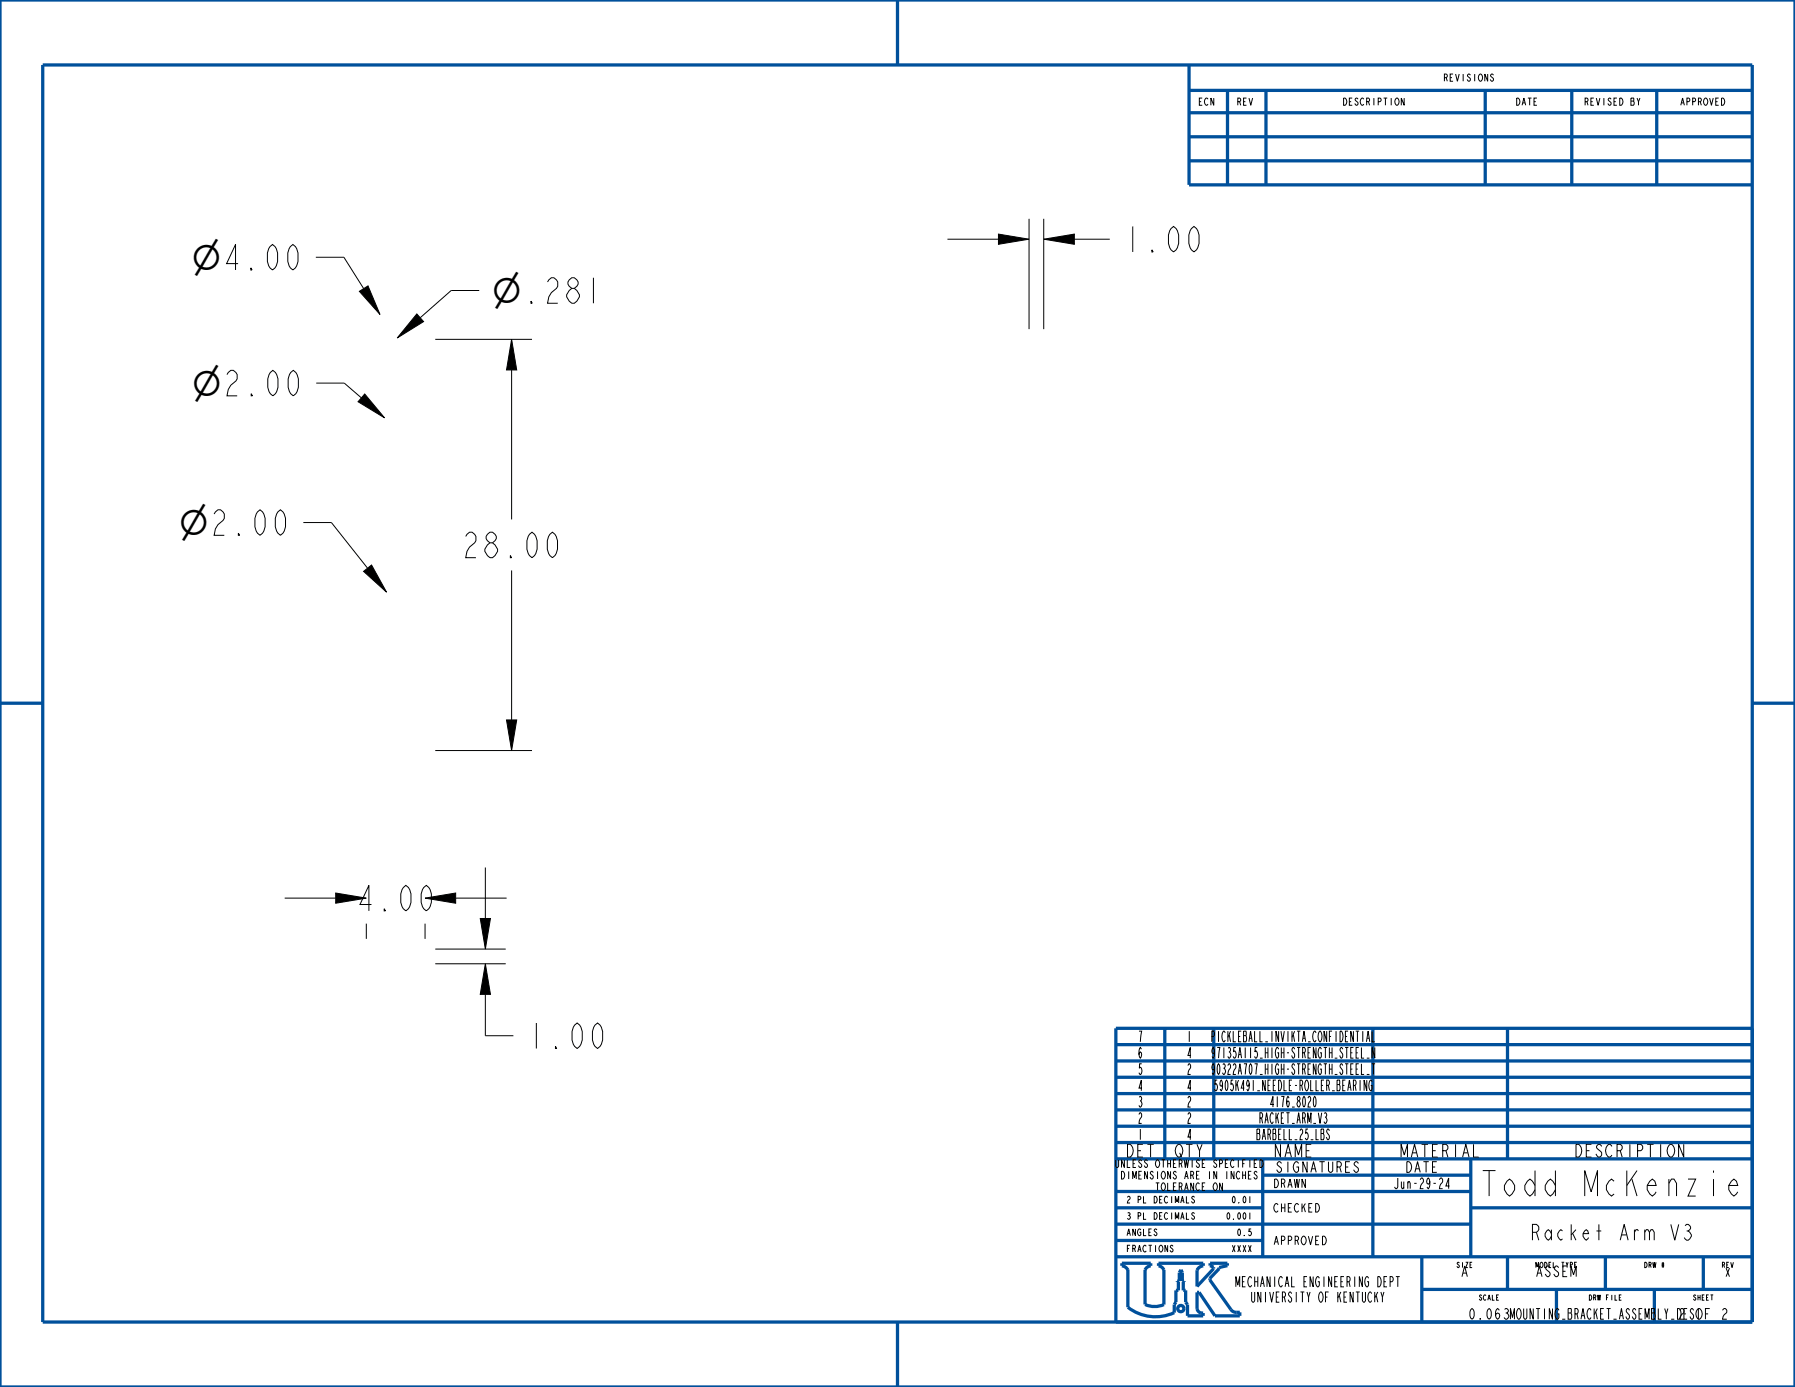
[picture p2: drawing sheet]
<svg xmlns="http://www.w3.org/2000/svg" width="279mm" height="216mm" viewBox="0 0 279 216" stroke-linecap="round" stroke-linejoin="round" font-family="sans-serif">
<path d="M155.4 36.4l4.8 .8-4.8 .8zM162.5 37.2l4.7-.8v1.6zM55.9 45.4l1.4-.9 1.9 4.5zM64.9 48.9l1 1.2-4.1 2.5zM79.6 52.8l.8 4.8h-1.6zM56.8 61.3l3.1 3.7-4.2-2.5zM56.6 88.9l1.2-.9 2.4 4.2zM78.8 112.1h1.6l-.8 4.7zM52.3 139l4.7 .8-4.7 .8zM66.2 139.8l4.7-.8v1.6zM74.8 143h1.5l-.8 4.7zM75.5 150l.8 4.8h-1.5z" fill="#000"/>
<g fill="none" stroke="#000" stroke-width=".16">
<path d="M147.5 37.2h7.9M155.4 36.4l4.8 .8-4.8 .8zM160.2 34.1v17.1M162.5 37.2l4.7-.8v1.6zM162.5 34.1v17.1M167.2 37.2h5.5M49.2 40h4.3l3.1 4.9M49.2 59.6h4.4l2.7 2.3M55.9 45.4l1.4-.9 1.9 4.5zM64.9 48.9l1 1.2-4.1 2.5zM67.7 52.8h15.1M74.6 45.2h-4.4l-4.8 4.3"/>
<path d="M79.6 52.8l.8 4.8h-1.6zM79.6 57.6v23.3M56.8 61.3l3.1 3.7-4.2-2.5zM47.2 81.3h4.4l5.6 7.1M56.6 88.9l1.2-.9 2.4 4.2zM79.6 88.8v23.3M67.7 116.8h15.1M78.8 112.1h1.6l-.8 4.7zM44.3 139.8h8M52.3 139l4.7 .8-4.7 .8zM66.2 139.8l4.7-.8v1.6zM70.9 139.8h8"/>
<path d="M75.5 135v8M57 143.8v2.3M66.2 143.8v2.3M67.7 150h11M67.7 147.7h11M74.8 143h1.5l-.8 4.7zM75.5 150l.8 4.8h-1.5zM75.5 154.8v6.4h4.4"/>
</g>
<g fill="none" stroke="#00509b" stroke-width=".51">
<path d="M0 0h279.4v215.9h-279.4zM6.7 10.1h266v195.7h-266zM139.7 0v10.1M185.1 10.1v18.7h87.6M185.1 17.5h87.6M185.1 14.1h87.6M191.1 14.1v14.7M197.1 14.1v14.7M231.2 14.1v14.7M244.7 14.1v14.7M257.9 14.1v14.7M185.1 25h87.6"/>
<path d="M185.1 21.3h87.6M0 109.5h6.7M272.7 109.5h6.7M173.7 177.8h99M173.7 175.3h99M173.7 172.8h99M173.7 170.2h99M173.7 167.7h99M173.7 165.1h99M173.7 162.6h99M181.3 160.1v20.3M188.9 160.1v20.3"/>
<path d="M213.7 160.1v35.5M234.6 160.1v20.3M272.7 160.1h-99v45.7M173.7 195.6h99M173.7 193.1h22.8M173.7 190.5h55.2M173.7 188h22.8M173.7 185.5h55.2M173.7 180.4h99M175.6 197.6v5.9a7 7 0 0 0 7.2 .8v-1.2l.2-.4v-1.8h.4v-1.4h-.1v-.1h.3v-1.3l.2-.4 .2 .4v1.3h.3v.1h-.1v1.4h.4v1.8l.2 .4v1.7h2.5v-.4a.84 .84 0 0 1-1-.7v-2.5h.3l2.5 3.6h3.9v-.5a1.33 1.33 0 0 1-1.4-.5l-3.3-4.6v-.2l1.5-1.5v-.2l1.2-.3v-.4h-2.6v.4l.5 .2v.3l-2.6 2.7v-2.5a1.16 1.16 0 0 1 1-.7v-.4h-7v.4a1.05 1.05 0 0 1 .9 .7v5.4a3.5 3.5 0 0 1-3 0v-5.4a1.06 1.06 0 0 1 .9-.7v-.4h-4.5v.4a1.16 1.16 0 0 1 1 .7M196.5 182.9h32.4M196.5 180.4v15.2"/>
<path d="M221.3 195.6v10.2M228.9 188h43.8M228.9 180.4v15.2M234.6 195.6v5.1M249.9 195.6v5.1M265.1 195.6v5.1M139.7 205.8v10.1M221.3 200.7h51.4M242.3 200.7v5.1M257.5 200.7v5.1"/>
<circle cx="183.8" cy="203.7" r=".49"/>
</g>
<g font-size="5.5">
<text x="29.8" y="42">⌀4.00</text>
<text x="29.8" y="42">⌀</text>
<text x="76.6" y="47.2">⌀.281</text>
<text x="76.6" y="47.2">⌀</text>
<text x="29.9" y="61.6">⌀2.00</text>
<text x="29.9" y="61.6">⌀</text>
<text x="27.9" y="83.3">⌀2.00</text>
<text x="27.9" y="83.3">⌀</text>
</g>
<g font-size="5.2">
<text x="174.7" y="39.2">1.00</text>
<text x="71.7" y="86.8">28.00</text>
<text x="55.2" y="141.8">4.00</text>
<text x="81.9" y="163.2">1.00</text>
<text x="230.7" y="186.2">Todd McKenzie</text>
</g>
<text font-size="3.2" x="238.4" y="193">Racket Arm V3</text>
<g font-size="2.6">
<text x="175.2" y="180.1">DET</text>
<text x="182.8" y="180.1">QTY</text>
<text x="198.2" y="180.1">NAME</text>
<text x="217.9" y="180.1">MATERIAL</text>
<text x="245.1" y="180.1">DESCRIPTION</text>
</g>
<g font-size="2.2">
<text x="177.1" y="167.2">5</text>
<text x="177.1" y="164.7">6</text>
<text x="177.1" y="162.2">7</text>
<text x="184.7" y="167.2">2</text>
<text x="184.7" y="164.7">4</text>
<text x="184.7" y="162.2">1</text>
<text x="188.7" y="167.2">90322A707_HIGH-STRENGTH_STEEL_T</text>
<text x="188.7" y="164.7">97135A115_HIGH-STRENGTH_STEEL_N</text>
<text x="188.7" y="162.2">PICKLEBALL_INVIKTA_CONFIDENTIAL</text>
<text x="177.1" y="172.3">3</text>
<text x="177.1" y="169.8">4</text>
<text x="184.7" y="172.3">2</text>
<text x="184.7" y="169.8">4</text>
<text x="189.1" y="169.8">5905K491_NEEDLE-ROLLER_BEARING</text>
<text x="197.7" y="172.3">4176_8020</text>
<text x="177.1" y="177.4">1</text>
<text x="177.1" y="174.9">2</text>
<text x="184.7" y="177.4">4</text>
<text x="184.7" y="174.9">2</text>
<text x="195.6" y="177.4">BARBELL_25_LBS</text>
<text x="196" y="174.9">RACKET_ARM_V3</text>
<text x="198.6" y="182.5">SIGNATURES</text>
<text x="216.9" y="185">Jun-29-24</text>
<text x="218.7" y="182.5">DATE</text>
<text x="227.3" y="198.7">A</text>
<text x="239" y="198.7">ASSEM</text>
<text x="228.5" y="205.3">0.063MOUNTING_BRACKET_ASSEMBLY_DES1OF 2</text>
<text x="261.2" y="205.3">2</text>
</g>
<g font-size="2.1">
<text x="192.5" y="200.3">MECHANICAL ENGINEERING DEPT</text>
<text x="194.8" y="202.7">UNIVERSITY OF KENTUCKY</text>
</g>
<g font-size="1.7">
<text x="198.1" y="184.9">DRAWN</text>
<text x="198.1" y="188.7">CHECKED</text>
<text x="198.1" y="193.8">APPROVED</text>
<text x="268.4" y="198.7">X</text>
</g>
<g font-size="1.6">
<text x="173.7" y="181.7">UNLESS OTHERWISE SPECIFIED</text>
<text x="174.6" y="183.5">DIMENSIONS ARE IN INCHES</text>
<text x="179.9" y="185.3">TOLERANCE ON</text>
</g>
<g font-size="1.5">
<text x="186.5" y="16.4">ECN</text>
<text x="192.5" y="16.4">REV</text>
<text x="209" y="16.4">DESCRIPTION</text>
<text x="224.7" y="12.6">REVISIONS</text>
<text x="235.9" y="16.4">DATE</text>
<text x="246.6" y="16.4">REVISED BY</text>
<text x="261.5" y="16.4">APPROVED</text>
</g>
<g font-size="1.4">
<text x="175.3" y="189.8">3 PL DECIMALS</text>
<text x="175.3" y="187.3">2 PL DECIMALS</text>
<text x="190.9" y="189.8">0.001</text>
<text x="191.7" y="187.3">0.01</text>
<text x="175.3" y="194.9">FRACTIONS</text>
<text x="175.3" y="192.3">ANGLES</text>
<text x="191.7" y="194.9">XXXX</text>
<text x="192.5" y="192.3">0.5</text>
</g>
<g font-size="1.1">
<text x="226.7" y="197.3">SIZE</text>
<text x="239" y="197.3">MODEL TYPE</text>
<text x="255.9" y="197.3">DRW #</text>
<text x="268" y="197.3">REV</text>
<text x="230.2" y="202.4">SCALE</text>
<text x="247.3" y="202.4">DRW FILE</text>
<text x="263.5" y="202.4">SHEET</text>
</g>
</svg>
